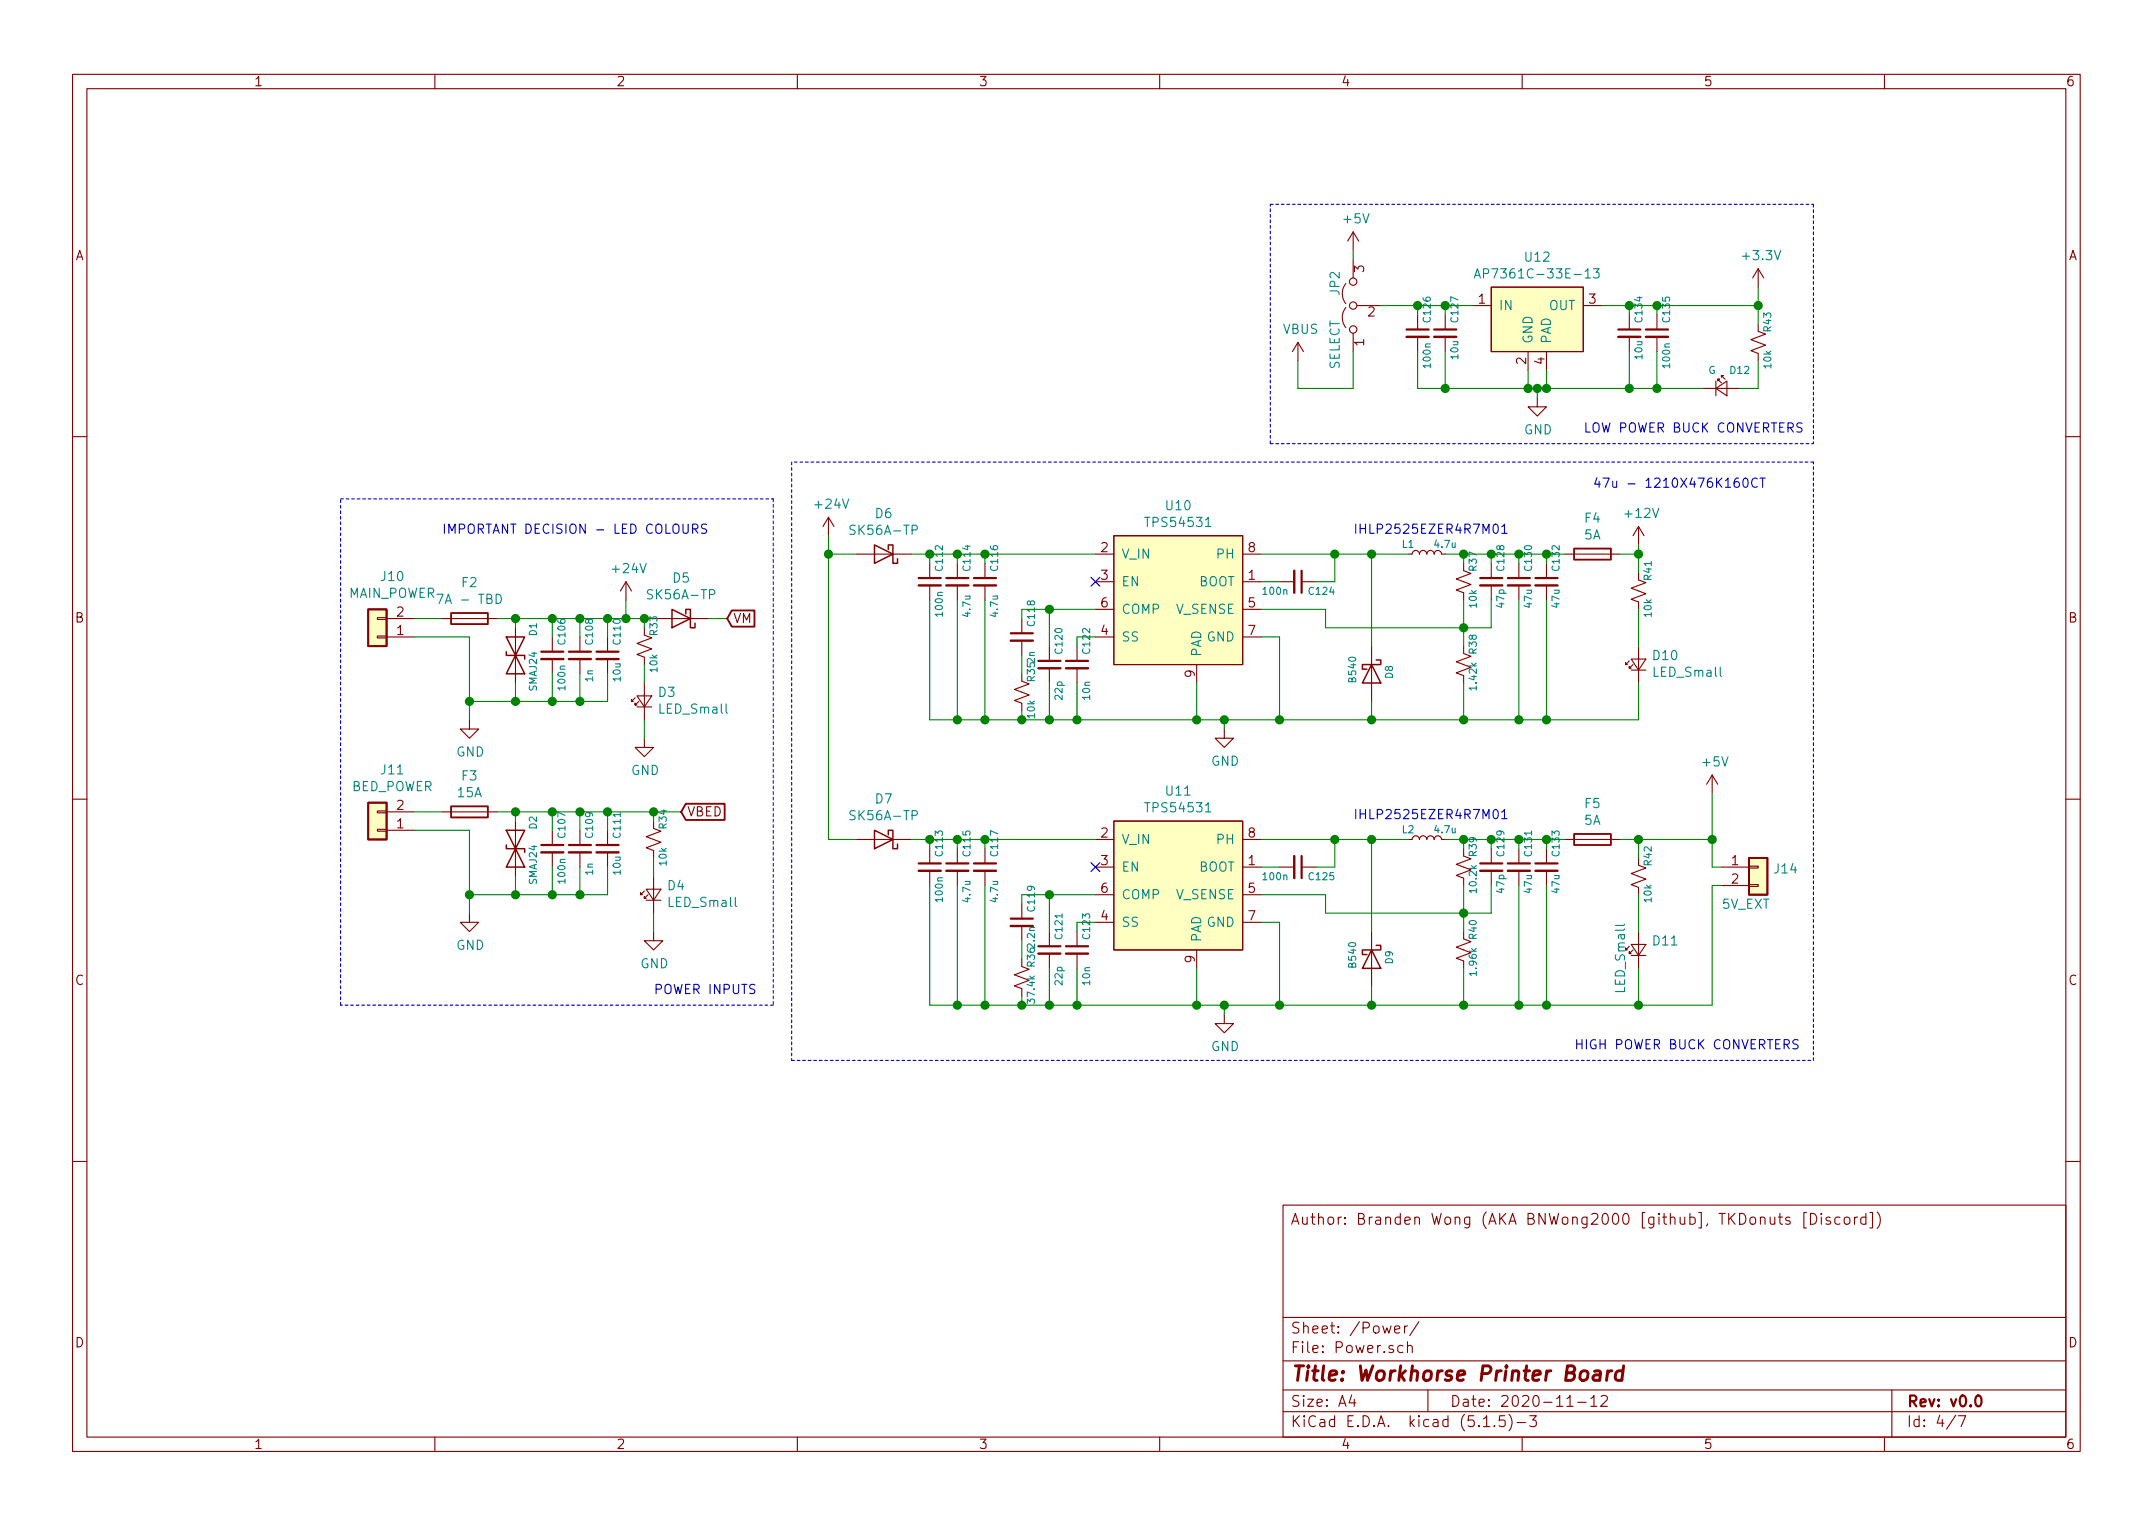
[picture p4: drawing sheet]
EESchema Schematic File Version 4
EELAYER 30 0
EELAYER END
$Descr A4 11693 8268
encoding utf-8
Sheet 4 7
Title "Workhorse Printer Board"
Date "2020-11-12"
Rev "v0.0"
Comp ""
Comment1 ""
Comment2 ""
Comment3 ""
Comment4 "Author: Branden Wong (AKA BNWong2000 [github], TKDonuts [Discord])"
$EndDescr
Wire Notes Line
	1850 2700 4200 2700
Wire Notes Line
	1850 5450 1850 2700
Wire Notes Line
	4200 5450 1850 5450
Wire Notes Line
	4200 2700 4200 5450
Text Notes 3550 5400 0    50   ~ 0
POWER INPUTS\n
Text Notes 8600 2350 0    50   ~ 0
LOW POWER BUCK CONVERTERS\n
Text Notes 8550 5700 0    50   ~ 0
HIGH POWER BUCK CONVERTERS\n
Wire Notes Line
	9850 2500 4300 2500
Wire Notes Line
	9850 5750 9850 2500
Wire Notes Line
	4300 5750 9850 5750
Wire Notes Line
	4300 2500 4300 5750
Connection ~ 8400 5450
$Comp
L power:VBUS #PWR0104
U 1 1
P 7050 1950
F 0 "#PWR0104" H 7050 1800 50  0001 C CNN
F 1 "VBUS" H 7065 2123 50  0000 C CNN
F 2 "" H 7050 1950 50  0001 C CNN
F 3 "" H 7050 1950 50  0001 C CNN
	1    7050 1950
	1    0    0    -1  
$EndComp
Connection ~ 8900 4550
$Comp
L Jumper:Jumper_3_Open JP2
U 1 1
P 7350 1650
F 0 "JP2" H 7400 1750 50  0000 L CNN
F 1 "SELECT" H 7000 1750 50  0000 L CNN
F 2 "Connector_PinHeader_2.54mm:PinHeader_1x03_P2.54mm_Vertical" H 7350 1650 50  0001 C CNN
F 3 "~" H 7350 1650 50  0001 C CNN
	1    7350 1650
	0    -1   -1   0   
$EndComp
Text Notes 2400 2900 0    50   ~ 0
IMPORTANT DECISION - LED COLOURS
Wire Wire Line
	3500 3350 3550 3350
Connection ~ 3500 3350
Wire Wire Line
	3500 3400 3500 3350
Wire Wire Line
	3500 3700 3500 3600
Wire Wire Line
	3500 4000 3500 3900
$Comp
L power:GND #PWR094
U 1 1
P 3500 4000
F 0 "#PWR094" H 3500 3750 50  0001 C CNN
F 1 "GND" H 3505 3827 50  0000 C CNN
F 2 "" H 3500 4000 50  0001 C CNN
F 3 "" H 3500 4000 50  0001 C CNN
	1    3500 4000
	1    0    0    -1  
$EndComp
Wire Wire Line
	3550 5050 3550 4950
$Comp
L power:GND #PWR095
U 1 1
P 3550 5050
F 0 "#PWR095" H 3550 4800 50  0001 C CNN
F 1 "GND" H 3555 4877 50  0000 C CNN
F 2 "" H 3550 5050 50  0001 C CNN
F 3 "" H 3550 5050 50  0001 C CNN
	1    3550 5050
	1    0    0    -1  
$EndComp
Wire Wire Line
	3550 4750 3550 4650
Wire Wire Line
	3550 4400 3700 4400
Connection ~ 3550 4400
Wire Wire Line
	3550 4450 3550 4400
Wire Wire Line
	3300 4400 3550 4400
$Comp
L Device:R_Small_US R34
U 1 1
P 3550 4550
F 0 "R34" V 3600 4600 39  0000 L CNN
F 1 "10k" V 3600 4400 39  0000 L CNN
F 2 "Resistor_SMD:R_0603_1608Metric_Pad1.05x0.95mm_HandSolder" H 3550 4550 50  0001 C CNN
F 3 "~" H 3550 4550 50  0001 C CNN
	1    3550 4550
	1    0    0    -1  
$EndComp
$Comp
L Device:LED_Small D4
U 1 1
P 3550 4850
F 0 "D4" V 3596 4780 50  0000 R CNN
F 1 "LED_Small" V 3505 4780 50  0000 R CNN
F 2 "Diode_SMD:D_0603_1608Metric_Pad1.05x0.95mm_HandSolder" V 3550 4850 50  0001 C CNN
F 3 "~" V 3550 4850 50  0001 C CNN
	1    3550 4850
	0    -1   -1   0   
$EndComp
$Comp
L Device:R_Small_US R33
U 1 1
P 3500 3500
F 0 "R33" V 3550 3550 39  0000 L CNN
F 1 "10k" V 3550 3350 39  0000 L CNN
F 2 "Resistor_SMD:R_0603_1608Metric_Pad1.05x0.95mm_HandSolder" H 3500 3500 50  0001 C CNN
F 3 "~" H 3500 3500 50  0001 C CNN
	1    3500 3500
	1    0    0    -1  
$EndComp
$Comp
L Device:LED_Small D3
U 1 1
P 3500 3800
F 0 "D3" V 3546 3730 50  0000 R CNN
F 1 "LED_Small" V 3455 3730 50  0000 R CNN
F 2 "Diode_SMD:D_0603_1608Metric_Pad1.05x0.95mm_HandSolder" V 3500 3800 50  0001 C CNN
F 3 "~" V 3500 3800 50  0001 C CNN
	1    3500 3800
	0    -1   -1   0   
$EndComp
Connection ~ 9550 1650
Wire Wire Line
	9550 1550 9550 1650
Wire Wire Line
	9550 1650 9000 1650
Wire Wire Line
	9550 1750 9550 1650
Wire Wire Line
	9550 2100 9550 1950
Wire Wire Line
	9450 2100 9550 2100
Connection ~ 9000 2100
Wire Wire Line
	9250 2100 9000 2100
$Comp
L Device:R_Small_US R43
U 1 1
P 9550 1850
F 0 "R43" V 9600 1900 39  0000 L CNN
F 1 "10k" V 9600 1700 39  0000 L CNN
F 2 "Resistor_SMD:R_0603_1608Metric_Pad1.05x0.95mm_HandSolder" H 9550 1850 50  0001 C CNN
F 3 "~" H 9550 1850 50  0001 C CNN
	1    9550 1850
	1    0    0    -1  
$EndComp
$Comp
L Device:LED_Small D12
U 1 1
P 9350 2100
F 0 "D12" H 9450 2200 39  0000 C CNN
F 1 "G" H 9300 2200 39  0000 C CNN
F 2 "Diode_SMD:D_0603_1608Metric_Pad1.05x0.95mm_HandSolder" V 9350 2100 50  0001 C CNN
F 3 "~" V 9350 2100 50  0001 C CNN
	1    9350 2100
	1    0    0    -1  
$EndComp
Wire Wire Line
	8900 5450 8400 5450
Wire Wire Line
	8900 5250 8900 5450
Wire Wire Line
	8900 4850 8900 5050
Wire Wire Line
	8900 4650 8900 4550
$Comp
L Device:R_Small_US R42
U 1 1
P 8900 4750
F 0 "R42" V 8950 4800 39  0000 L CNN
F 1 "10k" V 8950 4600 39  0000 L CNN
F 2 "Resistor_SMD:R_0603_1608Metric_Pad1.05x0.95mm_HandSolder" H 8900 4750 50  0001 C CNN
F 3 "~" H 8900 4750 50  0001 C CNN
	1    8900 4750
	1    0    0    -1  
$EndComp
$Comp
L Device:LED_Small D11
U 1 1
P 8900 5150
F 0 "D11" V 8946 5080 50  0000 R CNN
F 1 "LED_Small" H 9050 5250 50  0000 R CNN
F 2 "Diode_SMD:D_0603_1608Metric_Pad1.05x0.95mm_HandSolder" V 8900 5150 50  0001 C CNN
F 3 "~" V 8900 5150 50  0001 C CNN
	1    8900 5150
	0    -1   -1   0   
$EndComp
Connection ~ 8400 3900
Wire Wire Line
	8900 3900 8400 3900
Wire Wire Line
	8900 3700 8900 3900
Wire Wire Line
	8900 3300 8900 3500
Connection ~ 8900 3000
Wire Wire Line
	8900 3100 8900 3000
$Comp
L Device:R_Small_US R41
U 1 1
P 8900 3200
F 0 "R41" V 8950 3250 39  0000 L CNN
F 1 "10k" V 8950 3050 39  0000 L CNN
F 2 "Resistor_SMD:R_0603_1608Metric_Pad1.05x0.95mm_HandSolder" H 8900 3200 50  0001 C CNN
F 3 "~" H 8900 3200 50  0001 C CNN
	1    8900 3200
	1    0    0    -1  
$EndComp
$Comp
L Device:LED_Small D10
U 1 1
P 8900 3600
F 0 "D10" V 8946 3530 50  0000 R CNN
F 1 "LED_Small" V 8855 3530 50  0000 R CNN
F 2 "Diode_SMD:D_0603_1608Metric_Pad1.05x0.95mm_HandSolder" V 8900 3600 50  0001 C CNN
F 3 "~" V 8900 3600 50  0001 C CNN
	1    8900 3600
	0    -1   -1   0   
$EndComp
Wire Wire Line
	8350 2100 8300 2100
Connection ~ 8350 2100
Wire Wire Line
	8350 2150 8350 2100
$Comp
L power:GND #PWR0100
U 1 1
P 8350 2150
F 0 "#PWR0100" H 8350 1900 50  0001 C CNN
F 1 "GND" H 8355 1977 50  0000 C CNN
F 2 "" H 8350 2150 50  0001 C CNN
F 3 "" H 8350 2150 50  0001 C CNN
	1    8350 2150
	1    0    0    -1  
$EndComp
Connection ~ 9000 1650
$Comp
L power:+3.3V #PWR0103
U 1 1
P 9550 1550
F 0 "#PWR0103" H 9550 1400 50  0001 C CNN
F 1 "+3.3V" H 9565 1723 50  0000 C CNN
F 2 "" H 9550 1550 50  0001 C CNN
F 3 "" H 9550 1550 50  0001 C CNN
	1    9550 1550
	1    0    0    -1  
$EndComp
$Comp
L power:+5V #PWR099
U 1 1
P 7350 1350
F 0 "#PWR099" H 7350 1200 50  0001 C CNN
F 1 "+5V" H 7365 1523 50  0000 C CNN
F 2 "" H 7350 1350 50  0001 C CNN
F 3 "" H 7350 1350 50  0001 C CNN
	1    7350 1350
	1    0    0    -1  
$EndComp
Connection ~ 8850 1650
Wire Wire Line
	9000 1650 9000 1700
Wire Wire Line
	8850 1650 9000 1650
Connection ~ 7850 1650
Wire Wire Line
	7700 1650 7850 1650
Wire Wire Line
	7700 1700 7700 1650
Connection ~ 7850 2100
Wire Wire Line
	7700 2100 7700 1900
Wire Wire Line
	7850 2100 7700 2100
Connection ~ 8850 2100
Wire Wire Line
	9000 2100 8850 2100
Wire Wire Line
	9000 1900 9000 2100
$Comp
L Device:C_Small C135
U 1 1
P 9000 1800
F 0 "C135" V 9050 1850 39  0000 L CNN
F 1 "100n" V 9050 1600 39  0000 L CNN
F 2 "Capacitor_SMD:C_0603_1608Metric_Pad1.05x0.95mm_HandSolder" H 9000 1800 50  0001 C CNN
F 3 "~" H 9000 1800 50  0001 C CNN
	1    9000 1800
	1    0    0    -1  
$EndComp
$Comp
L Device:C_Small C126
U 1 1
P 7700 1800
F 0 "C126" V 7750 1850 39  0000 L CNN
F 1 "100n" V 7750 1600 39  0000 L CNN
F 2 "Capacitor_SMD:C_0603_1608Metric_Pad1.05x0.95mm_HandSolder" H 7700 1800 50  0001 C CNN
F 3 "~" H 7700 1800 50  0001 C CNN
	1    7700 1800
	1    0    0    -1  
$EndComp
Connection ~ 8300 2100
Wire Wire Line
	7850 2100 7850 1900
Wire Wire Line
	8300 2100 7850 2100
Connection ~ 8400 2100
Wire Wire Line
	8300 2100 8300 2000
Wire Wire Line
	8400 2100 8350 2100
Wire Wire Line
	8400 2100 8400 2000
Wire Wire Line
	8850 2100 8400 2100
Wire Wire Line
	8850 1900 8850 2100
Wire Wire Line
	8850 1650 8850 1700
Wire Wire Line
	8700 1650 8850 1650
Wire Wire Line
	7850 1650 8000 1650
Wire Wire Line
	7850 1700 7850 1650
$Comp
L Device:C_Small C134
U 1 1
P 8850 1800
F 0 "C134" V 8900 1850 39  0000 L CNN
F 1 "10u" V 8900 1650 39  0000 L CNN
F 2 "Capacitor_SMD:C_1206_3216Metric_Pad1.42x1.75mm_HandSolder" H 8850 1800 50  0001 C CNN
F 3 "~" H 8850 1800 50  0001 C CNN
	1    8850 1800
	1    0    0    -1  
$EndComp
$Comp
L Device:C_Small C127
U 1 1
P 7850 1800
F 0 "C127" V 7900 1850 39  0000 L CNN
F 1 "10u" V 7900 1650 39  0000 L CNN
F 2 "Capacitor_SMD:C_1206_3216Metric_Pad1.42x1.75mm_HandSolder" H 7850 1800 50  0001 C CNN
F 3 "~" H 7850 1800 50  0001 C CNN
	1    7850 1800
	1    0    0    -1  
$EndComp
Wire Wire Line
	6650 3900 6950 3900
Connection ~ 6650 3900
Wire Wire Line
	6650 3950 6650 3900
Wire Wire Line
	6500 3900 6650 3900
Wire Wire Line
	4500 3000 4500 4550
$Comp
L power:GND #PWR097
U 1 1
P 6650 3950
F 0 "#PWR097" H 6650 3700 50  0001 C CNN
F 1 "GND" H 6655 3777 50  0000 C CNN
F 2 "" H 6650 3950 50  0001 C CNN
F 3 "" H 6650 3950 50  0001 C CNN
	1    6650 3950
	1    0    0    -1  
$EndComp
Wire Wire Line
	6650 5450 6500 5450
Connection ~ 6650 5450
Wire Wire Line
	6650 5500 6650 5450
$Comp
L power:GND #PWR098
U 1 1
P 6650 5500
F 0 "#PWR098" H 6650 5250 50  0001 C CNN
F 1 "GND" H 6655 5327 50  0000 C CNN
F 2 "" H 6650 5500 50  0001 C CNN
F 3 "" H 6650 5500 50  0001 C CNN
	1    6650 5500
	1    0    0    -1  
$EndComp
Connection ~ 4500 3000
$Comp
L power:+5V #PWR0102
U 1 1
P 9300 4300
F 0 "#PWR0102" H 9300 4150 50  0001 C CNN
F 1 "+5V" H 9315 4473 50  0000 C CNN
F 2 "" H 9300 4300 50  0001 C CNN
F 3 "" H 9300 4300 50  0001 C CNN
	1    9300 4300
	1    0    0    -1  
$EndComp
Wire Wire Line
	8900 4550 8800 4550
Connection ~ 8400 4550
Wire Wire Line
	8500 4550 8400 4550
$Comp
L Device:Fuse F5
U 1 1
P 8650 4550
F 0 "F5" V 8453 4550 50  0000 C CNN
F 1 "5A" V 8544 4550 50  0000 C CNN
F 2 "Fuse:Fuse_2920_7451Metric_Pad2.10x5.45mm_HandSolder" V 8580 4550 50  0001 C CNN
F 3 "~" H 8650 4550 50  0001 C CNN
	1    8650 4550
	0    1    1    0   
$EndComp
Connection ~ 8250 5450
Wire Wire Line
	8400 5450 8250 5450
Wire Wire Line
	8400 4800 8400 5450
Connection ~ 7950 5450
Wire Wire Line
	8250 5450 7950 5450
Wire Wire Line
	8250 4800 8250 5450
Wire Wire Line
	7200 4850 6850 4850
Wire Wire Line
	7200 4950 7200 4850
Wire Wire Line
	7950 4950 7200 4950
Wire Wire Line
	7950 4950 7950 5050
Connection ~ 7950 4950
Wire Wire Line
	8100 4800 8100 4950
Wire Wire Line
	8100 4950 7950 4950
Wire Wire Line
	7950 4800 7950 4950
Wire Wire Line
	8250 4550 8100 4550
Connection ~ 8250 4550
Wire Wire Line
	8250 4600 8250 4550
Connection ~ 8100 4550
Wire Wire Line
	8400 4550 8250 4550
Wire Wire Line
	8400 4600 8400 4550
Connection ~ 7950 4550
Wire Wire Line
	8100 4550 7950 4550
Wire Wire Line
	8100 4600 8100 4550
$Comp
L Device:C_Small C129
U 1 1
P 8100 4700
F 0 "C129" V 8150 4750 39  0000 L CNN
F 1 "47p" V 8150 4550 39  0000 L CNN
F 2 "Capacitor_SMD:C_0603_1608Metric_Pad1.05x0.95mm_HandSolder" H 8100 4700 50  0001 C CNN
F 3 "~" H 8100 4700 50  0001 C CNN
	1    8100 4700
	1    0    0    -1  
$EndComp
Connection ~ 7450 5450
Wire Wire Line
	7950 5450 7450 5450
Wire Wire Line
	7950 5250 7950 5450
$Comp
L Device:R_Small_US R40
U 1 1
P 7950 5150
F 0 "R40" V 8000 5200 39  0000 L CNN
F 1 "1.96k" V 8000 5000 39  0000 L CNN
F 2 "Resistor_SMD:R_0603_1608Metric_Pad1.05x0.95mm_HandSolder" H 7950 5150 50  0001 C CNN
F 3 "~" H 7950 5150 50  0001 C CNN
	1    7950 5150
	1    0    0    -1  
$EndComp
Wire Wire Line
	7950 4550 7850 4550
Wire Wire Line
	7950 4600 7950 4550
$Comp
L Device:R_Small_US R39
U 1 1
P 7950 4700
F 0 "R39" V 8000 4750 39  0000 L CNN
F 1 "10.2k" V 8000 4550 39  0000 L CNN
F 2 "Resistor_SMD:R_0603_1608Metric_Pad1.05x0.95mm_HandSolder" H 7950 4700 50  0001 C CNN
F 3 "~" H 7950 4700 50  0001 C CNN
	1    7950 4700
	1    0    0    -1  
$EndComp
Connection ~ 7450 4550
Wire Wire Line
	7650 4550 7450 4550
Text Notes 7350 4450 0    50   ~ 0
IHLP2525EZER4R7M01
$Comp
L Device:L_Small L2
U 1 1
P 7750 4550
F 0 "L2" V 7800 4650 39  0000 C CNN
F 1 "4.7u" V 7800 4450 39  0000 C CNN
F 2 "Inductor_SMD:L_Vishay_IHLP-2525" H 7750 4550 50  0001 C CNN
F 3 "~" H 7750 4550 50  0001 C CNN
	1    7750 4550
	0    -1   -1   0   
$EndComp
Wire Wire Line
	7250 4550 7450 4550
Connection ~ 7250 4550
Wire Wire Line
	7250 4700 7250 4550
Wire Wire Line
	7150 4700 7250 4700
Wire Wire Line
	6850 4700 6950 4700
Wire Wire Line
	6850 4550 7250 4550
$Comp
L Device:C_Small C125
U 1 1
P 7050 4700
F 0 "C125" V 7100 4750 39  0000 L CNN
F 1 "100n" V 7100 4500 39  0000 L CNN
F 2 "Capacitor_SMD:C_0603_1608Metric_Pad1.05x0.95mm_HandSolder" H 7050 4700 50  0001 C CNN
F 3 "~" H 7050 4700 50  0001 C CNN
	1    7050 4700
	0    1    1    0   
$EndComp
Connection ~ 6950 5450
Wire Wire Line
	7450 5450 6950 5450
Wire Wire Line
	7450 5350 7450 5450
Wire Wire Line
	7450 4550 7450 5050
$Comp
L Device:D_Schottky D9
U 1 1
P 7450 5200
F 0 "D9" H 7400 5300 39  0000 L CNN
F 1 "B540" H 7350 5100 39  0000 L CNN
F 2 "Diode_SMD:D_SMC_Handsoldering" H 7450 5200 50  0001 C CNN
F 3 "~" H 7450 5200 50  0001 C CNN
	1    7450 5200
	0    1    1    0   
$EndComp
NoConn ~ 5950 4700
Connection ~ 6500 5450
Wire Wire Line
	6950 5450 6650 5450
Wire Wire Line
	6950 5000 6950 5450
Wire Wire Line
	6850 5000 6950 5000
Connection ~ 5850 5450
Wire Wire Line
	6500 5250 6500 5450
Wire Wire Line
	5850 5450 6500 5450
Connection ~ 5200 5450
Wire Wire Line
	5050 4800 5050 5450
Wire Wire Line
	5200 5450 5050 5450
Connection ~ 5350 5450
Wire Wire Line
	5200 4800 5200 5450
Wire Wire Line
	5350 5450 5200 5450
Connection ~ 5550 5450
Wire Wire Line
	5350 4800 5350 5450
Wire Wire Line
	5550 5450 5350 5450
Connection ~ 5700 5450
Wire Wire Line
	5850 5250 5850 5450
Wire Wire Line
	5700 5450 5850 5450
Wire Wire Line
	5700 5450 5700 5250
Wire Wire Line
	5550 5450 5700 5450
Wire Wire Line
	5550 5400 5550 5450
Wire Wire Line
	5550 5200 5550 5100
Wire Wire Line
	5700 4850 5550 4850
Connection ~ 5700 4850
Wire Wire Line
	5700 5050 5700 4850
Wire Wire Line
	5550 4850 5550 4900
Wire Wire Line
	5950 4850 5700 4850
Wire Wire Line
	5850 5000 5950 5000
Wire Wire Line
	5850 5050 5850 5000
$Comp
L Device:C_Small C123
U 1 1
P 5850 5150
F 0 "C123" V 5900 5200 39  0000 L CNN
F 1 "10n" V 5900 4950 39  0000 L CNN
F 2 "Capacitor_SMD:C_0603_1608Metric_Pad1.05x0.95mm_HandSolder" H 5850 5150 50  0001 C CNN
F 3 "~" H 5850 5150 50  0001 C CNN
	1    5850 5150
	1    0    0    -1  
$EndComp
$Comp
L Device:R_Small_US R36
U 1 1
P 5550 5300
F 0 "R36" V 5600 5350 39  0000 L CNN
F 1 "37.4k" V 5600 5150 39  0000 L CNN
F 2 "Resistor_SMD:R_0603_1608Metric_Pad1.05x0.95mm_HandSolder" H 5550 5300 50  0001 C CNN
F 3 "~" H 5550 5300 50  0001 C CNN
	1    5550 5300
	1    0    0    -1  
$EndComp
$Comp
L Device:C_Small C119
U 1 1
P 5550 5000
F 0 "C119" V 5600 5050 39  0000 L CNN
F 1 "2.2n" V 5600 4850 39  0000 L CNN
F 2 "Capacitor_SMD:C_0603_1608Metric_Pad1.05x0.95mm_HandSolder" H 5550 5000 50  0001 C CNN
F 3 "~" H 5550 5000 50  0001 C CNN
	1    5550 5000
	1    0    0    -1  
$EndComp
$Comp
L Device:C_Small C121
U 1 1
P 5700 5150
F 0 "C121" V 5750 5200 39  0000 L CNN
F 1 "22p" V 5750 4950 39  0000 L CNN
F 2 "Capacitor_SMD:C_0603_1608Metric_Pad1.05x0.95mm_HandSolder" H 5700 5150 50  0001 C CNN
F 3 "~" H 5700 5150 50  0001 C CNN
	1    5700 5150
	1    0    0    -1  
$EndComp
Wire Wire Line
	5350 4550 5950 4550
Wire Wire Line
	5050 4550 5200 4550
Connection ~ 5050 4550
Wire Wire Line
	5050 4600 5050 4550
Wire Wire Line
	5200 4550 5350 4550
Connection ~ 5200 4550
Wire Wire Line
	5200 4600 5200 4550
Connection ~ 5350 4550
Wire Wire Line
	5350 4600 5350 4550
Wire Wire Line
	4950 4550 5050 4550
$Comp
L Device:C_Small C117
U 1 1
P 5350 4700
F 0 "C117" V 5400 4750 39  0000 L CNN
F 1 "4.7u" V 5400 4500 39  0000 L CNN
F 2 "Capacitor_SMD:C_0603_1608Metric_Pad1.05x0.95mm_HandSolder" H 5350 4700 50  0001 C CNN
F 3 "~" H 5350 4700 50  0001 C CNN
	1    5350 4700
	1    0    0    -1  
$EndComp
$Comp
L Device:C_Small C115
U 1 1
P 5200 4700
F 0 "C115" V 5250 4750 39  0000 L CNN
F 1 "4.7u" V 5250 4500 39  0000 L CNN
F 2 "Capacitor_SMD:C_0603_1608Metric_Pad1.05x0.95mm_HandSolder" H 5200 4700 50  0001 C CNN
F 3 "~" H 5200 4700 50  0001 C CNN
	1    5200 4700
	1    0    0    -1  
$EndComp
$Comp
L Device:C_Small C113
U 1 1
P 5050 4700
F 0 "C113" V 5100 4750 39  0000 L CNN
F 1 "100n" V 5100 4500 39  0000 L CNN
F 2 "Capacitor_SMD:C_0603_1608Metric_Pad1.05x0.95mm_HandSolder" H 5050 4700 50  0001 C CNN
F 3 "~" H 5050 4700 50  0001 C CNN
	1    5050 4700
	1    0    0    -1  
$EndComp
Wire Wire Line
	4650 4550 4500 4550
$Comp
L Device:D_Schottky D7
U 1 1
P 4800 4550
F 0 "D7" H 4800 4333 50  0000 C CNN
F 1 "SK56A-TP" H 4800 4424 50  0000 C CNN
F 2 "Diode_SMD:D_SMA_Handsoldering" H 4800 4550 50  0001 C CNN
F 3 "~" H 4800 4550 50  0001 C CNN
	1    4800 4550
	-1   0    0    1   
$EndComp
$Comp
L Power_and_Buck_Converters:TPS54531 U11
U 1 1
P 6400 4650
F 0 "U11" H 6400 5015 50  0000 C CNN
F 1 "TPS54531" H 6400 4924 50  0000 C CNN
F 2 "Package_SO:TI_SO-PowerPAD-8_ThermalVias" H 6750 4100 50  0001 C CNN
F 3 "" H 6750 4100 50  0001 C CNN
	1    6400 4650
	1    0    0    -1  
$EndComp
$Comp
L power:+12V #PWR0101
U 1 1
P 8900 2950
F 0 "#PWR0101" H 8900 2800 50  0001 C CNN
F 1 "+12V" H 8915 3123 50  0000 C CNN
F 2 "" H 8900 2950 50  0001 C CNN
F 3 "" H 8900 2950 50  0001 C CNN
	1    8900 2950
	1    0    0    -1  
$EndComp
Wire Wire Line
	8900 3000 8800 3000
Wire Wire Line
	8900 2950 8900 3000
Connection ~ 8400 3000
Wire Wire Line
	8500 3000 8400 3000
$Comp
L Device:Fuse F4
U 1 1
P 8650 3000
F 0 "F4" V 8453 3000 50  0000 C CNN
F 1 "5A" V 8544 3000 50  0000 C CNN
F 2 "Fuse:Fuse_2920_7451Metric_Pad2.10x5.45mm_HandSolder" V 8580 3000 50  0001 C CNN
F 3 "~" H 8650 3000 50  0001 C CNN
	1    8650 3000
	0    1    1    0   
$EndComp
Connection ~ 8250 3900
Wire Wire Line
	8400 3900 8250 3900
Wire Wire Line
	8400 3250 8400 3900
Connection ~ 7950 3900
Wire Wire Line
	8250 3900 7950 3900
Wire Wire Line
	8250 3250 8250 3900
Wire Wire Line
	7200 3300 6850 3300
Wire Wire Line
	7200 3400 7200 3300
Wire Wire Line
	7950 3400 7200 3400
Wire Wire Line
	7950 3400 7950 3500
Connection ~ 7950 3400
Wire Wire Line
	8100 3250 8100 3400
Wire Wire Line
	8100 3400 7950 3400
Wire Wire Line
	7950 3250 7950 3400
Wire Wire Line
	8250 3000 8100 3000
Connection ~ 8250 3000
Wire Wire Line
	8250 3050 8250 3000
Connection ~ 8100 3000
Wire Wire Line
	8400 3000 8250 3000
Wire Wire Line
	8400 3050 8400 3000
Connection ~ 7950 3000
Wire Wire Line
	8100 3000 7950 3000
Wire Wire Line
	8100 3050 8100 3000
$Comp
L Device:C_Small C128
U 1 1
P 8100 3150
F 0 "C128" V 8150 3200 39  0000 L CNN
F 1 "47p" V 8150 3000 39  0000 L CNN
F 2 "Capacitor_SMD:C_0603_1608Metric_Pad1.05x0.95mm_HandSolder" H 8100 3150 50  0001 C CNN
F 3 "~" H 8100 3150 50  0001 C CNN
	1    8100 3150
	1    0    0    -1  
$EndComp
Connection ~ 7450 3900
Wire Wire Line
	7950 3900 7450 3900
Wire Wire Line
	7950 3700 7950 3900
$Comp
L Device:R_Small_US R38
U 1 1
P 7950 3600
F 0 "R38" V 8000 3650 39  0000 L CNN
F 1 "1.42k" V 8000 3450 39  0000 L CNN
F 2 "Resistor_SMD:R_0603_1608Metric_Pad1.05x0.95mm_HandSolder" H 7950 3600 50  0001 C CNN
F 3 "~" H 7950 3600 50  0001 C CNN
	1    7950 3600
	1    0    0    -1  
$EndComp
Wire Wire Line
	7950 3000 7850 3000
Wire Wire Line
	7950 3050 7950 3000
$Comp
L Device:R_Small_US R37
U 1 1
P 7950 3150
F 0 "R37" V 8000 3200 39  0000 L CNN
F 1 "10k" V 8000 3000 39  0000 L CNN
F 2 "Resistor_SMD:R_0603_1608Metric_Pad1.05x0.95mm_HandSolder" H 7950 3150 50  0001 C CNN
F 3 "~" H 7950 3150 50  0001 C CNN
	1    7950 3150
	1    0    0    -1  
$EndComp
Connection ~ 7450 3000
Wire Wire Line
	7650 3000 7450 3000
Text Notes 7350 2900 0    50   ~ 0
IHLP2525EZER4R7M01
$Comp
L Device:L_Small L1
U 1 1
P 7750 3000
F 0 "L1" V 7800 3100 39  0000 C CNN
F 1 "4.7u" V 7800 2900 39  0000 C CNN
F 2 "Inductor_SMD:L_Vishay_IHLP-2525" H 7750 3000 50  0001 C CNN
F 3 "~" H 7750 3000 50  0001 C CNN
	1    7750 3000
	0    -1   -1   0   
$EndComp
Wire Wire Line
	7250 3000 7450 3000
Connection ~ 7250 3000
Wire Wire Line
	7250 3150 7250 3000
Wire Wire Line
	7150 3150 7250 3150
Wire Wire Line
	6850 3150 6950 3150
Wire Wire Line
	6850 3000 7250 3000
$Comp
L Device:C_Small C124
U 1 1
P 7050 3150
F 0 "C124" V 7100 3200 39  0000 L CNN
F 1 "100n" V 7100 2950 39  0000 L CNN
F 2 "Capacitor_SMD:C_0603_1608Metric_Pad1.05x0.95mm_HandSolder" H 7050 3150 50  0001 C CNN
F 3 "~" H 7050 3150 50  0001 C CNN
	1    7050 3150
	0    1    1    0   
$EndComp
Connection ~ 6950 3900
Wire Wire Line
	7450 3900 6950 3900
Wire Wire Line
	7450 3800 7450 3900
Wire Wire Line
	7450 3000 7450 3500
$Comp
L Device:D_Schottky D8
U 1 1
P 7450 3650
F 0 "D8" H 7400 3750 39  0000 L CNN
F 1 "B540" H 7350 3550 39  0000 L CNN
F 2 "Diode_SMD:D_SMC_Handsoldering" H 7450 3650 50  0001 C CNN
F 3 "~" H 7450 3650 50  0001 C CNN
	1    7450 3650
	0    1    1    0   
$EndComp
NoConn ~ 5950 3150
Connection ~ 6500 3900
Wire Wire Line
	6950 3450 6950 3900
Wire Wire Line
	6850 3450 6950 3450
Connection ~ 5850 3900
Wire Wire Line
	6500 3700 6500 3900
Wire Wire Line
	5850 3900 6500 3900
Connection ~ 5200 3900
Wire Wire Line
	5050 3250 5050 3900
Wire Wire Line
	5200 3900 5050 3900
Connection ~ 5350 3900
Wire Wire Line
	5200 3250 5200 3900
Wire Wire Line
	5350 3900 5200 3900
Connection ~ 5550 3900
Wire Wire Line
	5350 3250 5350 3900
Wire Wire Line
	5550 3900 5350 3900
Connection ~ 5700 3900
Wire Wire Line
	5850 3700 5850 3900
Wire Wire Line
	5700 3900 5850 3900
Wire Wire Line
	5700 3900 5700 3700
Wire Wire Line
	5550 3900 5700 3900
Wire Wire Line
	5550 3850 5550 3900
Wire Wire Line
	5550 3650 5550 3550
Wire Wire Line
	5700 3300 5550 3300
Connection ~ 5700 3300
Wire Wire Line
	5700 3500 5700 3300
Wire Wire Line
	5550 3300 5550 3350
Wire Wire Line
	5950 3300 5700 3300
Wire Wire Line
	5850 3450 5950 3450
Wire Wire Line
	5850 3500 5850 3450
$Comp
L Device:C_Small C122
U 1 1
P 5850 3600
F 0 "C122" V 5900 3650 39  0000 L CNN
F 1 "10n" V 5900 3400 39  0000 L CNN
F 2 "Capacitor_SMD:C_0603_1608Metric_Pad1.05x0.95mm_HandSolder" H 5850 3600 50  0001 C CNN
F 3 "~" H 5850 3600 50  0001 C CNN
	1    5850 3600
	1    0    0    -1  
$EndComp
$Comp
L Device:R_Small_US R35
U 1 1
P 5550 3750
F 0 "R35" V 5600 3800 39  0000 L CNN
F 1 "10k" V 5600 3600 39  0000 L CNN
F 2 "Resistor_SMD:R_0603_1608Metric_Pad1.05x0.95mm_HandSolder" H 5550 3750 50  0001 C CNN
F 3 "~" H 5550 3750 50  0001 C CNN
	1    5550 3750
	1    0    0    -1  
$EndComp
$Comp
L Device:C_Small C118
U 1 1
P 5550 3450
F 0 "C118" V 5600 3500 39  0000 L CNN
F 1 "2n" V 5600 3300 39  0000 L CNN
F 2 "Capacitor_SMD:C_0603_1608Metric_Pad1.05x0.95mm_HandSolder" H 5550 3450 50  0001 C CNN
F 3 "~" H 5550 3450 50  0001 C CNN
	1    5550 3450
	1    0    0    -1  
$EndComp
$Comp
L Device:C_Small C120
U 1 1
P 5700 3600
F 0 "C120" V 5750 3650 39  0000 L CNN
F 1 "22p" V 5750 3400 39  0000 L CNN
F 2 "Capacitor_SMD:C_0603_1608Metric_Pad1.05x0.95mm_HandSolder" H 5700 3600 50  0001 C CNN
F 3 "~" H 5700 3600 50  0001 C CNN
	1    5700 3600
	1    0    0    -1  
$EndComp
Wire Wire Line
	5350 3000 5950 3000
Wire Wire Line
	5050 3000 5200 3000
Connection ~ 5050 3000
Wire Wire Line
	5050 3050 5050 3000
Wire Wire Line
	5200 3000 5350 3000
Connection ~ 5200 3000
Wire Wire Line
	5200 3050 5200 3000
Connection ~ 5350 3000
Wire Wire Line
	5350 3050 5350 3000
Wire Wire Line
	4950 3000 5050 3000
$Comp
L Device:C_Small C116
U 1 1
P 5350 3150
F 0 "C116" V 5400 3200 39  0000 L CNN
F 1 "4.7u" V 5400 2950 39  0000 L CNN
F 2 "Capacitor_SMD:C_0603_1608Metric_Pad1.05x0.95mm_HandSolder" H 5350 3150 50  0001 C CNN
F 3 "~" H 5350 3150 50  0001 C CNN
	1    5350 3150
	1    0    0    -1  
$EndComp
$Comp
L Device:C_Small C114
U 1 1
P 5200 3150
F 0 "C114" V 5250 3200 39  0000 L CNN
F 1 "4.7u" V 5250 2950 39  0000 L CNN
F 2 "Capacitor_SMD:C_0603_1608Metric_Pad1.05x0.95mm_HandSolder" H 5200 3150 50  0001 C CNN
F 3 "~" H 5200 3150 50  0001 C CNN
	1    5200 3150
	1    0    0    -1  
$EndComp
$Comp
L Device:C_Small C112
U 1 1
P 5050 3150
F 0 "C112" V 5100 3200 39  0000 L CNN
F 1 "100n" V 5100 2950 39  0000 L CNN
F 2 "Capacitor_SMD:C_0603_1608Metric_Pad1.05x0.95mm_HandSolder" H 5050 3150 50  0001 C CNN
F 3 "~" H 5050 3150 50  0001 C CNN
	1    5050 3150
	1    0    0    -1  
$EndComp
Wire Wire Line
	4500 3000 4500 2900
Wire Wire Line
	4650 3000 4500 3000
$Comp
L Device:D_Schottky D6
U 1 1
P 4800 3000
F 0 "D6" H 4800 2783 50  0000 C CNN
F 1 "SK56A-TP" H 4800 2874 50  0000 C CNN
F 2 "Diode_SMD:D_SMA_Handsoldering" H 4800 3000 50  0001 C CNN
F 3 "~" H 4800 3000 50  0001 C CNN
	1    4800 3000
	-1   0    0    1   
$EndComp
$Comp
L power:+24V #PWR096
U 1 1
P 4500 2900
F 0 "#PWR096" H 4500 2750 50  0001 C CNN
F 1 "+24V" H 4515 3073 50  0000 C CNN
F 2 "" H 4500 2900 50  0001 C CNN
F 3 "" H 4500 2900 50  0001 C CNN
	1    4500 2900
	1    0    0    -1  
$EndComp
Connection ~ 3300 4400
Text GLabel 3700 4400 2    50   Input ~ 0
VBED
Connection ~ 2550 4850
Wire Wire Line
	2550 4950 2550 4850
$Comp
L power:GND #PWR092
U 1 1
P 2550 4950
F 0 "#PWR092" H 2550 4700 50  0001 C CNN
F 1 "GND" H 2555 4777 50  0000 C CNN
F 2 "" H 2550 4950 50  0001 C CNN
F 3 "" H 2550 4950 50  0001 C CNN
	1    2550 4950
	1    0    0    -1  
$EndComp
Connection ~ 3150 4400
Wire Wire Line
	3300 4400 3300 4500
Wire Wire Line
	3150 4400 3300 4400
Connection ~ 3000 4400
Wire Wire Line
	3150 4400 3150 4500
Wire Wire Line
	3000 4400 3150 4400
Connection ~ 2800 4400
Wire Wire Line
	3000 4400 3000 4500
Wire Wire Line
	2800 4400 3000 4400
Wire Wire Line
	2800 4400 2800 4450
Wire Wire Line
	2700 4400 2800 4400
Wire Wire Line
	2250 4400 2400 4400
Connection ~ 2800 4850
Wire Wire Line
	2550 4850 2800 4850
Wire Wire Line
	2550 4500 2550 4850
Wire Wire Line
	2250 4500 2550 4500
Connection ~ 3150 4850
Wire Wire Line
	3300 4850 3300 4700
Wire Wire Line
	3150 4850 3300 4850
Connection ~ 3000 4850
Wire Wire Line
	3150 4850 3150 4700
Wire Wire Line
	3000 4850 3150 4850
Wire Wire Line
	3000 4850 3000 4700
Wire Wire Line
	2800 4850 3000 4850
Wire Wire Line
	2800 4750 2800 4850
Connection ~ 2550 3800
Wire Wire Line
	2550 3900 2550 3800
$Comp
L power:GND #PWR091
U 1 1
P 2550 3900
F 0 "#PWR091" H 2550 3650 50  0001 C CNN
F 1 "GND" H 2555 3727 50  0000 C CNN
F 2 "" H 2550 3900 50  0001 C CNN
F 3 "" H 2550 3900 50  0001 C CNN
	1    2550 3900
	1    0    0    -1  
$EndComp
Wire Wire Line
	3400 3350 3500 3350
Connection ~ 3400 3350
Wire Wire Line
	3400 3250 3400 3350
Wire Wire Line
	3950 3350 3850 3350
Text GLabel 3950 3350 2    50   Input ~ 0
VM
$Comp
L power:+24V #PWR093
U 1 1
P 3400 3250
F 0 "#PWR093" H 3400 3100 50  0001 C CNN
F 1 "+24V" H 3415 3423 50  0000 C CNN
F 2 "" H 3400 3250 50  0001 C CNN
F 3 "" H 3400 3250 50  0001 C CNN
	1    3400 3250
	1    0    0    -1  
$EndComp
Connection ~ 2800 3800
Wire Wire Line
	2550 3450 2250 3450
Wire Wire Line
	2550 3800 2550 3450
Wire Wire Line
	2800 3800 2550 3800
Connection ~ 3150 3800
Wire Wire Line
	3300 3800 3300 3650
Wire Wire Line
	3150 3800 3300 3800
Connection ~ 3000 3800
Wire Wire Line
	3150 3800 3150 3650
Wire Wire Line
	3000 3800 3150 3800
Wire Wire Line
	3000 3800 3000 3650
Wire Wire Line
	2800 3800 3000 3800
Wire Wire Line
	2800 3700 2800 3800
Wire Wire Line
	2800 3350 3000 3350
Connection ~ 2800 3350
Wire Wire Line
	2800 3400 2800 3350
Wire Wire Line
	3000 3350 3150 3350
Connection ~ 3000 3350
Wire Wire Line
	3000 3450 3000 3350
Wire Wire Line
	3150 3350 3300 3350
Connection ~ 3150 3350
Wire Wire Line
	3150 3450 3150 3350
Wire Wire Line
	3300 3350 3400 3350
Connection ~ 3300 3350
Wire Wire Line
	3300 3450 3300 3350
Wire Wire Line
	2700 3350 2800 3350
Wire Wire Line
	2250 3350 2400 3350
$Comp
L Device:D_Schottky D5
U 1 1
P 3700 3350
F 0 "D5" H 3700 3133 50  0000 C CNN
F 1 "SK56A-TP" H 3700 3224 50  0000 C CNN
F 2 "Diode_SMD:D_SMA_Handsoldering" H 3700 3350 50  0001 C CNN
F 3 "~" H 3700 3350 50  0001 C CNN
	1    3700 3350
	-1   0    0    1   
$EndComp
$Comp
L Device:C_Small C111
U 1 1
P 3300 4600
F 0 "C111" V 3350 4650 39  0000 L CNN
F 1 "10u" V 3350 4450 39  0000 L CNN
F 2 "Capacitor_SMD:C_1206_3216Metric_Pad1.42x1.75mm_HandSolder" H 3300 4600 50  0001 C CNN
F 3 "~" H 3300 4600 50  0001 C CNN
	1    3300 4600
	1    0    0    -1  
$EndComp
$Comp
L Device:C_Small C109
U 1 1
P 3150 4600
F 0 "C109" V 3200 4650 39  0000 L CNN
F 1 "1n" V 3200 4450 39  0000 L CNN
F 2 "Capacitor_SMD:C_0603_1608Metric_Pad1.05x0.95mm_HandSolder" H 3150 4600 50  0001 C CNN
F 3 "~" H 3150 4600 50  0001 C CNN
	1    3150 4600
	1    0    0    -1  
$EndComp
$Comp
L Device:C_Small C107
U 1 1
P 3000 4600
F 0 "C107" V 3050 4650 39  0000 L CNN
F 1 "100n" V 3050 4400 39  0000 L CNN
F 2 "Capacitor_SMD:C_0603_1608Metric_Pad1.05x0.95mm_HandSolder" H 3000 4600 50  0001 C CNN
F 3 "~" H 3000 4600 50  0001 C CNN
	1    3000 4600
	1    0    0    -1  
$EndComp
$Comp
L Device:D_TVS D2
U 1 1
P 2800 4600
F 0 "D2" H 2700 4700 39  0000 R CNN
F 1 "SMAJ24" H 3000 4700 39  0000 R CNN
F 2 "Diode_SMD:D_SMA_Handsoldering" H 2800 4600 50  0001 C CNN
F 3 "~" H 2800 4600 50  0001 C CNN
	1    2800 4600
	0    1    1    0   
$EndComp
$Comp
L Device:C_Small C110
U 1 1
P 3300 3550
F 0 "C110" V 3350 3600 39  0000 L CNN
F 1 "10u" V 3350 3400 39  0000 L CNN
F 2 "Capacitor_SMD:C_1206_3216Metric_Pad1.42x1.75mm_HandSolder" H 3300 3550 50  0001 C CNN
F 3 "~" H 3300 3550 50  0001 C CNN
	1    3300 3550
	1    0    0    -1  
$EndComp
$Comp
L Device:C_Small C108
U 1 1
P 3150 3550
F 0 "C108" V 3200 3600 39  0000 L CNN
F 1 "1n" V 3200 3400 39  0000 L CNN
F 2 "Capacitor_SMD:C_0603_1608Metric_Pad1.05x0.95mm_HandSolder" H 3150 3550 50  0001 C CNN
F 3 "~" H 3150 3550 50  0001 C CNN
	1    3150 3550
	1    0    0    -1  
$EndComp
$Comp
L Device:C_Small C106
U 1 1
P 3000 3550
F 0 "C106" V 3050 3600 39  0000 L CNN
F 1 "100n" V 3050 3350 39  0000 L CNN
F 2 "Capacitor_SMD:C_0603_1608Metric_Pad1.05x0.95mm_HandSolder" H 3000 3550 50  0001 C CNN
F 3 "~" H 3000 3550 50  0001 C CNN
	1    3000 3550
	1    0    0    -1  
$EndComp
$Comp
L Device:D_TVS D1
U 1 1
P 2800 3550
F 0 "D1" H 2700 3650 39  0000 R CNN
F 1 "SMAJ24" H 3000 3650 39  0000 R CNN
F 2 "Diode_SMD:D_SMA_Handsoldering" H 2800 3550 50  0001 C CNN
F 3 "~" H 2800 3550 50  0001 C CNN
	1    2800 3550
	0    1    1    0   
$EndComp
$Comp
L Device:Fuse F3
U 1 1
P 2550 4400
F 0 "F3" V 2353 4400 50  0000 C CNN
F 1 "15A" V 2444 4400 50  0000 C CNN
F 2 "Fuse:Fuseholder_Blade_Mini_Keystone_3568" V 2480 4400 50  0001 C CNN
F 3 "~" H 2550 4400 50  0001 C CNN
	1    2550 4400
	0    1    1    0   
$EndComp
$Comp
L Device:Fuse F2
U 1 1
P 2550 3350
F 0 "F2" V 2353 3350 50  0000 C CNN
F 1 "7A - TBD" V 2444 3350 50  0000 C CNN
F 2 "Fuse:Fuseholder_Blade_Mini_Keystone_3568" V 2480 3350 50  0001 C CNN
F 3 "~" H 2550 3350 50  0001 C CNN
	1    2550 3350
	0    1    1    0   
$EndComp
$Comp
L Connector_Generic:Conn_01x02 J11
U 1 1
P 2050 4500
F 0 "J11" H 1968 4175 50  0000 C CNN
F 1 "BED_POWER" H 1968 4266 50  0000 C CNN
F 2 "TerminalBlock_Dinkle:TerminalBlock_Dinkle_DT-55-B01X-02_P10.00mm" H 2050 4500 50  0001 C CNN
F 3 "~" H 2050 4500 50  0001 C CNN
	1    2050 4500
	-1   0    0    1   
$EndComp
$Comp
L Connector_Generic:Conn_01x02 J10
U 1 1
P 2050 3450
F 0 "J10" H 1968 3125 50  0000 C CNN
F 1 "MAIN_POWER" H 1968 3216 50  0000 C CNN
F 2 "TerminalBlock_Dinkle:TerminalBlock_Dinkle_DT-55-B01X-02_P10.00mm" H 2050 3450 50  0001 C CNN
F 3 "~" H 2050 3450 50  0001 C CNN
	1    2050 3450
	-1   0    0    1   
$EndComp
$Comp
L Power_and_Buck_Converters:AP7361C-33E-13 U12
U 1 1
P 8350 1850
F 0 "U12" H 8350 2315 50  0000 C CNN
F 1 "AP7361C-33E-13" H 8350 2224 50  0000 C CNN
F 2 "Package_TO_SOT_SMD:SOT-223" H 8600 1750 50  0001 C CNN
F 3 "" H 8600 1750 50  0001 C CNN
	1    8350 1850
	1    0    0    -1  
$EndComp
$Comp
L Power_and_Buck_Converters:TPS54531 U10
U 1 1
P 6400 3100
F 0 "U10" H 6400 3465 50  0000 C CNN
F 1 "TPS54531" H 6400 3374 50  0000 C CNN
F 2 "Package_SO:TI_SO-PowerPAD-8_ThermalVias" H 6750 2550 50  0001 C CNN
F 3 "" H 6750 2550 50  0001 C CNN
	1    6400 3100
	1    0    0    -1  
$EndComp
$Comp
L Device:C_Small C133
U 1 1
P 8400 4700
F 0 "C133" V 8450 4750 39  0000 L CNN
F 1 "47u" V 8450 4550 39  0000 L CNN
F 2 "Capacitor_SMD:C_1210_3225Metric_Pad1.42x2.65mm_HandSolder" H 8400 4700 50  0001 C CNN
F 3 "~" H 8400 4700 50  0001 C CNN
	1    8400 4700
	1    0    0    -1  
$EndComp
$Comp
L Device:C_Small C131
U 1 1
P 8250 4700
F 0 "C131" V 8300 4750 39  0000 L CNN
F 1 "47u" V 8300 4550 39  0000 L CNN
F 2 "Capacitor_SMD:C_1210_3225Metric_Pad1.42x2.65mm_HandSolder" H 8250 4700 50  0001 C CNN
F 3 "~" H 8250 4700 50  0001 C CNN
	1    8250 4700
	1    0    0    -1  
$EndComp
$Comp
L Device:C_Small C132
U 1 1
P 8400 3150
F 0 "C132" V 8450 3200 39  0000 L CNN
F 1 "47u" V 8450 3000 39  0000 L CNN
F 2 "Capacitor_SMD:C_1210_3225Metric_Pad1.42x2.65mm_HandSolder" H 8400 3150 50  0001 C CNN
F 3 "~" H 8400 3150 50  0001 C CNN
	1    8400 3150
	1    0    0    -1  
$EndComp
$Comp
L Device:C_Small C130
U 1 1
P 8250 3150
F 0 "C130" V 8300 3200 39  0000 L CNN
F 1 "47u" V 8300 3000 39  0000 L CNN
F 2 "Capacitor_SMD:C_1210_3225Metric_Pad1.42x2.65mm_HandSolder" H 8250 3150 50  0001 C CNN
F 3 "~" H 8250 3150 50  0001 C CNN
	1    8250 3150
	1    0    0    -1  
$EndComp
Text Notes 8650 2650 0    50   ~ 0
47u - 1210X476K160CT
Wire Wire Line
	7500 1650 7700 1650
Connection ~ 7700 1650
Wire Wire Line
	7350 1350 7350 1400
Wire Wire Line
	9300 4300 9300 4550
Wire Wire Line
	8900 4550 9300 4550
Wire Wire Line
	7050 1950 7050 2100
Wire Wire Line
	7050 2100 7350 2100
Wire Wire Line
	7350 2100 7350 1900
Wire Notes Line
	6900 2400 6900 1100
Wire Notes Line
	6900 1100 9850 1100
Wire Notes Line
	9850 1100 9850 2400
Wire Notes Line
	6900 2400 9850 2400
$Comp
L Connector_Generic:Conn_01x02 J14
U 1 1
P 9550 4700
F 0 "J14" H 9630 4692 50  0000 L CNN
F 1 "5V_EXT" H 9350 4500 50  0000 L CNN
F 2 "Connector_Molex:Molex_KK-254_AE-6410-02A_1x02_P2.54mm_Vertical" H 9550 4700 50  0001 C CNN
F 3 "~" H 9550 4700 50  0001 C CNN
	1    9550 4700
	1    0    0    -1  
$EndComp
Wire Wire Line
	9350 4700 9300 4700
Wire Wire Line
	9300 4700 9300 4550
Connection ~ 9300 4550
Wire Wire Line
	8900 5450 9300 5450
Wire Wire Line
	9300 5450 9300 4800
Wire Wire Line
	9300 4800 9350 4800
Connection ~ 8900 5450
$EndSCHEMATC
